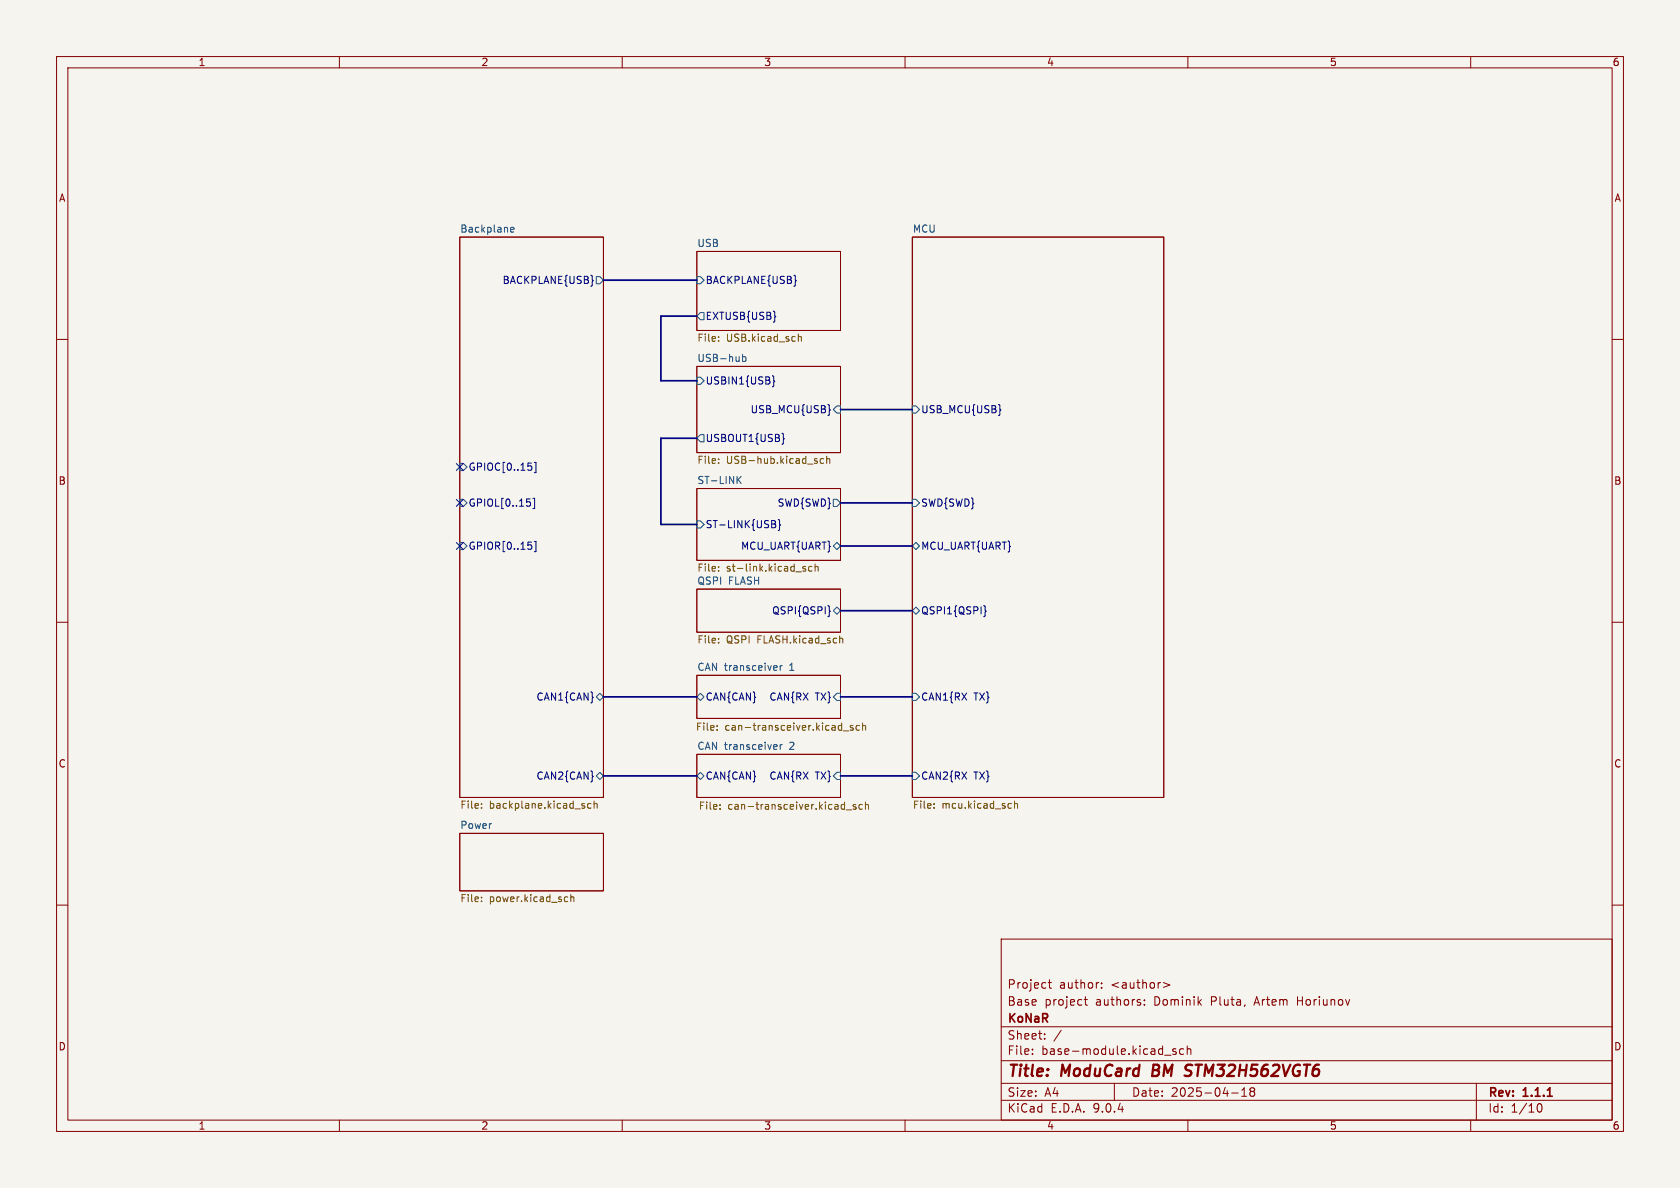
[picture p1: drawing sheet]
<svg xmlns="http://www.w3.org/2000/svg" width="297mm" height="210mm" viewBox="0 0 297 210" stroke-linecap="round" stroke-linejoin="round" font-family="sans-serif">
<path d="M0 0h297v210h-297z" fill="#f5f4ef" stroke="#f5f4ef" stroke-width=".18"/>
<g fill="none" stroke="#840000" stroke-width=".18">
<path d="M10 10h277v190h-277zM12 12h273v186h-273zM60 10v2M110 10v2M160 10v2M210 10v2M260 10v2M81.3 41.9h25.4v99.1h-25.4zM123.2 44.5h25.4v13.9h-25.4zM161.3 41.9h44.4v99.1h-44.4zM10 60h2M123.2 64.8h25.4v15.2h-25.4z"/>
<path d="M285 60h2M123.2 86.4h25.4v12.7h-25.4zM10 110h2M123.2 119.4h25.4v7.6h-25.4zM123.2 104.1h25.4v7.7h-25.4zM285 110h2M123.2 133.4h25.4v7.6h-25.4zM81.3 147.3h25.4v10.2h-25.4zM10 160h2M177 166h108v32h-108zM185.3 173.7h.6M185.5 173.2v1.3l.4 .2"/>
<path d="M191.7 176.7h.5M191.9 176.2v1.3l.3 .2M194.7 174.6v.1M194.7 173.8v.1M202.3 177.6v.1M202.3 176.8v.1M205.7 173.7l1.1 .4-1.1 .5M285 160h2M60 198v2M110 198v2M160 198v2M177 194.5h108"/>
<path d="M177 191.5h108M177 187.5h108M177 181.5h108M182.5 186.3v.1M182.5 185.5v.1M184.7 183.6v.1M184.7 182.8v.1M187.6 182.1l-1.3 2M197 191.5v3M205.9 186.5h1.1M207.9 185.5l-.4-.1-.2 .2 .1 .2 .5 .2v.3h-.6M209.2 185.5l-.4-.1-.3 .3v.4l.2 .2h.5"/>
<path d="M209.9 185.5l.2-.1 .4 .1v.9M209.9 184.9v1.5M210 198v2M217.7 193.2h1.2M219.5 193.8h.9M219.5 192.7l.5-.4v1.5M221.2 192.9l-.2 .3v.5l.2 .1 .5-.1 .1-.2-.1-.4-.2-.2M221.2 192.9l-.2-.2 .2-.4 .5 .1 .1 .2-.3 .3M221.2 192.9h.3M260 198v2M261 191.5v6.5M271.7 195.7l.2-.5 .2-.1a.81 .81 0 0 1 .6 .6 .81 .81 0 0 1-.3 .8h-.4l-.3-.5"/>
</g>
<path d="M273.6 193.8h.8" fill="none" stroke="#840000" stroke-width=".3"/>
<path d="M203.9 188.2l-.2 2h.7M209.9 189.2l.6 .2M210 188.2h.5M210.5 190l-.3 .2h-.5" fill="none" stroke="#840000" stroke-width=".4"/>
<g fill="none" stroke="#000084" stroke-width=".18">
<path d="M104.7 49.4l.2 .2-.2 .2M137 55.9l.1 .1h-.1M140.6 49.4l.2 .2-.2 .2M136.5 66.4l.3 .2v.6l.2 .2-.2 .2v.6l-.3 .2M138.3 76.6l.2 .2v.6l.2 .2-.2 .1v.7l-.2 .1M146.5 71.6l.1 .7 .2 .2-.2 .2-.1 .7M176.8 72.3l.1 .2-.1 .2M80.7 88.3l1.2 1.2M80.7 95.9l1.2 1.2M80.7 81.9l1.2 1.3M81.9 88.3l-1.2 1.2M81.9 95.9l-1.2 1.2"/>
<path d="M81.9 81.9l-1.2 1.3M93.1 88.2h.6M93.4 81.9h.6M93.4 95.8h.6M93.5 88.7l.3 .2v.3l-.3 .3M93.8 82.3l.2 .3v.3l-.2 .2M93.8 96.3l.2 .3v.3l-.2 .2M94.2 88.1h.3v1.8h-.3M94.5 81.7h.3v1.9h-.3M94.5 95.7h.3v1.8h-.3M136.4 92l.6 .1 .1 .3-.3 .2M136.4 92.6h.4"/>
<path d="M136.8 92.6l.3 .3v.3l-.7 .1M137.6 91.8l.2 .2v.6l.2 .2-.2 .2v.6l-.2 .2M146.5 107.1l.1 .8 .2 .1-.2 .2-.1 .8M173.9 107.1l.3 .2v.6l.1 .1-.1 .2v.6l-.3 .2"/>
</g>
<g fill="none" stroke="#006464" stroke-width=".18">
<path d="M90.3 40.6l.6-.1-.1-.3h-.3l-.2 .2v.6h.5M105.4 48.9h.6l.7 .6-.7 .7h-.6zM123.2 48.9h.6l.7 .6-.7 .7h-.6zM123.8 55.2h.7v1.3h-.7l-.6-.6zM123.2 66.7h.6l.7 .6-.7 .6h-.6zM123.8 76.8h.7v1.3h-.7l-.6-.6zM131.3 62.6v1.3M131.3 63.1l.3-.1 .3 .3-.1 .5h-.5M148 71.8h.6v1.2h-.6l-.7-.6zM161.3 71.8h.6l.7 .6-.7 .6h-.6zM81.3 81.9h.6l.6 .7-.6 .6h-.6zM81.3 88.3h.6l.6 .6-.6 .6h-.6z"/>
<path d="M81.3 95.9h.6l.6 .6-.6 .7h-.6zM123.2 92.1h.6l.7 .6-.7 .6h-.6zM130.5 84.8l.5 .7M131 84.2l-.7 .7M147.3 88.3h.7l.6 .6-.6 .6h-.7zM147.3 96.5l.7-.6 .6 .6-.6 .7zM161.3 88.3h.6l.7 .6-.7 .6h-.6zM161.3 96.5l.6-.6 .7 .6-.7 .7zM137.2 117.7l.2 .3-.6 .1M137.3 118.4l-.1 .1M137.9 117.7v.8M138.3 117.7l-.4 .2"/>
<path d="M147.3 108l.7-.7 .6 .7-.6 .6zM161.9 107.3l.7 .7-.7 .6-.6-.6zM105.4 123.2l.6-.6 .7 .6-.7 .6zM105.4 137.2l.6-.7 .7 .7-.7 .6zM123.2 123.2l.6-.6 .7 .6-.7 .6zM123.2 137.2l.6-.7 .7 .7-.7 .6zM137.2 131.6l.2 .3-.6 .2M137.3 132.4l-.1 .1M137.9 131.6v.9M138.3 131.6l-.4 .3M148 122.6h.6v1.2h-.6l-.7-.6zM148 136.5h.6v1.3h-.6l-.7-.6z"/>
<path d="M161.3 136.5h.6l.7 .7-.7 .6h-.6zM161.3 122.6h.6l.7 .6-.7 .6h-.6z"/>
</g>
<g fill="none" stroke="#725600" stroke-width=".18">
<path d="M127 59.5v.2M141.1 59.1v1.2M141.1 59.6l.2-.1h.3l.1 .8M127 60.2v.1M127 81.1v.2M127 81.8v.1M144.1 99.7v1.3M144.3 81.5l.2 .2-.2 .2M144.3 81.1h.2M145.6 81.1h-.4l-.2 .2 .1 .6h.5M146.2 81.2l.1-.1h.3l.1 .8M146.2 80.6v1.3"/>
<path d="M127 100.8v.2M127 100.2v.1M127 112.9v.1M127 113.5v.2M142.4 100.2l-.3-.1-.2 .2 .1 .2 .4 .1v.3h-.5M143.5 100.2l-.3-.1-.3 .3 .2 .5h.4M144.1 100.2l.2-.1 .3 .1v.8M148.5 112.9h.4l.1 .8M126.8 129v.1M126.8 128.3v.1M149.1 129.2h1M150.8 128.3l-.3-.1-.2 .2 .1 .2 .4 .1v.3h-.5"/>
<path d="M151.9 128.3l-.3-.1-.3 .3 .2 .5h.4M152.5 128.4l.2-.2 .3 .1v.8M152.5 127.8v1.3M85.1 159.3v.1M85.1 142.1v.1M85.1 142.8v.1M85.1 158.6v.1M100 158.5l.4 .1M100.4 159.3l-.4 .1M100.9 158.7l.2-.2 .3 .1 .1 .8M100.9 158.1v1.3M104.5 142.1l-.4-.1-.2 .3 .1 .5h.5"/>
<path d="M105 142.2l.2-.2 .3 .1 .1 .8M105 141.6v1.3M127.3 142.9v.2M127.3 142.3v.1M149.6 143.2h1M151.3 142.3l-.3-.1-.2 .2 .1 .2 .4 .1v.3h-.5M152.5 142.3l-.4-.1-.3 .2 .2 .6h.5M153 142.3l.2-.1 .3 .1v.8M153 141.8v1.3M165.1 142.8v.1M165.1 142.1v.1M178.7 142l.1 .1"/>
<path d="M178.8 142.8l-.1 .1M179.4 141.6v1.3M179.4 142.2l.1-.2 .3 .1 .1 .8"/>
</g>
<path d="M106.7 49.5h16.5M123.2 55.9h-6.4v11.4h6.4M123.2 77.5h-6.4v15.2h6.4M148.6 72.4h12.7M148.6 96.5h12.7M148.6 88.9h12.7M148.6 108h12.7M106.7 123.2h16.5M106.7 137.2h16.5M148.6 123.2h12.7M148.6 137.2h12.7" fill="none" stroke="#000084" stroke-width=".3"/>
<g font-size="2.8" fill="#840000">
<text x="178" y="190.9">Title:</text>
<text x="187.7" y="190.9">ModuCard</text>
<text x="204.6" y="190.9">BM</text>
<text x="211.2" y="190.9">STM32H562VGT6</text>
</g>
<g font-size="2.1" fill="#840000">
<text x="178" y="178">Base</text>
<text x="178" y="175">Project</text>
<text x="184.7" y="178">project</text>
<text x="187.2" y="175">author:</text>
<text x="193.7" y="178">authors:</text>
<text x="196.5" y="175">&lt;author&gt;</text>
<text x="204.2" y="178">Dominik</text>
<text x="214.3" y="178">Pluta,</text>
<text x="222.2" y="178">Artem</text>
<text x="229.9" y="178">Horiunov</text>
<text x="178" y="184">Sheet:</text>
<text x="178" y="181.2">KoNaR</text>
<text x="178" y="186.7">File:</text>
<text x="184.1" y="186.7">base-module.kicad_sch</text>
<text x="178" y="196.9">KiCad</text>
<text x="178" y="194.1">Size:</text>
<text x="184.7" y="194.1">A4</text>
<text x="185.7" y="196.9">E.D.A.</text>
<text x="193.3" y="196.9">9.0.4</text>
<text x="200" y="194.1">Date:</text>
<text x="207" y="194.1">2025-04-18</text>
<text x="263" y="194.3">Rev:</text>
<text x="263" y="196.9">Id:</text>
<text x="267.1" y="196.9">1/10</text>
<text x="269.4" y="194.3">1.1.1</text>
</g>
<g font-size="1.8" fill="#840000">
<text x="35" y="11.9">1</text>
<text x="85" y="11.9">2</text>
<text x="135" y="11.9">3</text>
<text x="185" y="11.9">4</text>
<text x="235" y="11.9">5</text>
<text x="285" y="11.9">6</text>
<text x="10.3" y="35.9">A</text>
<text x="285.3" y="35.9">A</text>
<text x="10.3" y="85.9">B</text>
<text x="285.3" y="85.9">B</text>
<text x="10.3" y="135.9">C</text>
<text x="285.3" y="135.9">C</text>
<text x="10.3" y="185.9">D</text>
<text x="285.3" y="185.9">D</text>
<text x="35" y="199.9">1</text>
<text x="85" y="199.9">2</text>
<text x="135" y="199.9">3</text>
<text x="185" y="199.9">4</text>
<text x="235" y="199.9">5</text>
<text x="285" y="199.9">6</text>
</g>
<g font-size="1.8" fill="#006464">
<text x="81.3" y="41.2">Backplane</text>
<text x="161.3" y="41.2">MCU</text>
<text x="123.2" y="43.7">USB</text>
<text x="123.2" y="64.1">USB-hub</text>
<text x="123.2" y="85.6">ST-LINK</text>
<text x="123.2" y="101.4">File:</text>
<text x="123.2" y="103.4">QSPI</text>
<text x="128.8" y="103.4">FLASH</text>
<text x="123.2" y="118.7">CAN transceiver</text>
<text x="139.7" y="118.7">1</text>
<text x="123.2" y="132.6">CAN transceiver</text>
<text x="139.7" y="132.6">2</text>
<text x="81.3" y="146.6">Power</text>
</g>
<g font-size="1.8" fill="#000084">
<text x="88.7" y="50.4">BACKPLANE{USB}</text>
<text x="124.7" y="50.4">BACKPLANE{USB}</text>
<text x="124.7" y="56.7">EXTUSB{USB}</text>
<text x="124.7" y="68.2">USBIN1{USB}</text>
<text x="132.6" y="73.3">USB_MCU{USB}</text>
<text x="162.8" y="73.3">USB_MCU{USB}</text>
<text x="82.7" y="83.4">GPIOC[0..15]</text>
<text x="124.7" y="78.3">USBOUT1{USB}</text>
<text x="82.7" y="89.8">GPIOL[0..15]</text>
<text x="137.4" y="89.8">SWD{SWD}</text>
<text x="162.8" y="89.8">SWD{SWD}</text>
<text x="124.7" y="93.6">ST-LINK{USB}</text>
<text x="82.7" y="97.4">GPIOR[0..15]</text>
<text x="130.9" y="97.4">MCU_UART{UART}</text>
<text x="162.8" y="97.4">MCU_UART{UART}</text>
<text x="136.4" y="108.8">QSPI{QSPI}</text>
<text x="162.8" y="108.8">QSPI1{QSPI}</text>
<text x="94.7" y="124.1">CAN1{CAN}</text>
<text x="124.7" y="124.1">CAN{CAN}</text>
<text x="135.9" y="124.1">CAN{RX</text>
<text x="144.1" y="124.1">TX}</text>
<text x="162.8" y="124.1">CAN1{RX</text>
<text x="172.1" y="124.1">TX}</text>
<text x="94.7" y="138">CAN2{CAN}</text>
<text x="124.7" y="138">CAN{CAN}</text>
<text x="135.9" y="138">CAN{RX</text>
<text x="144.1" y="138">TX}</text>
<text x="162.8" y="138">CAN2{RX</text>
<text x="172.1" y="138">TX}</text>
</g>
<g font-size="1.8" fill="#725600">
<text x="123.2" y="60.7">File:</text>
<text x="128.4" y="60.7">USB.kicad_sch</text>
<text x="123.2" y="82.3">File:</text>
<text x="128.4" y="82.3">USB-hub.kicad_sch</text>
<text x="128.4" y="101.4">st-link.kicad_sch</text>
<text x="123.2" y="114.1">File:</text>
<text x="128.4" y="114.1">QSPI</text>
<text x="134" y="114.1">FLASH.kicad_sch</text>
<text x="122.9" y="129.5">File:</text>
<text x="128.2" y="129.5">can-transceiver.kicad_sch</text>
<text x="81.3" y="143.3">File:</text>
<text x="86.5" y="143.3">backplane.kicad_sch</text>
<text x="123.4" y="143.5">File:</text>
<text x="128.7" y="143.5">can-transceiver.kicad_sch</text>
<text x="161.3" y="143.3">File:</text>
<text x="166.5" y="143.3">mcu.kicad_sch</text>
<text x="81.3" y="159.8">File:</text>
<text x="86.5" y="159.8">power.kicad_sch</text>
</g>
</svg>
